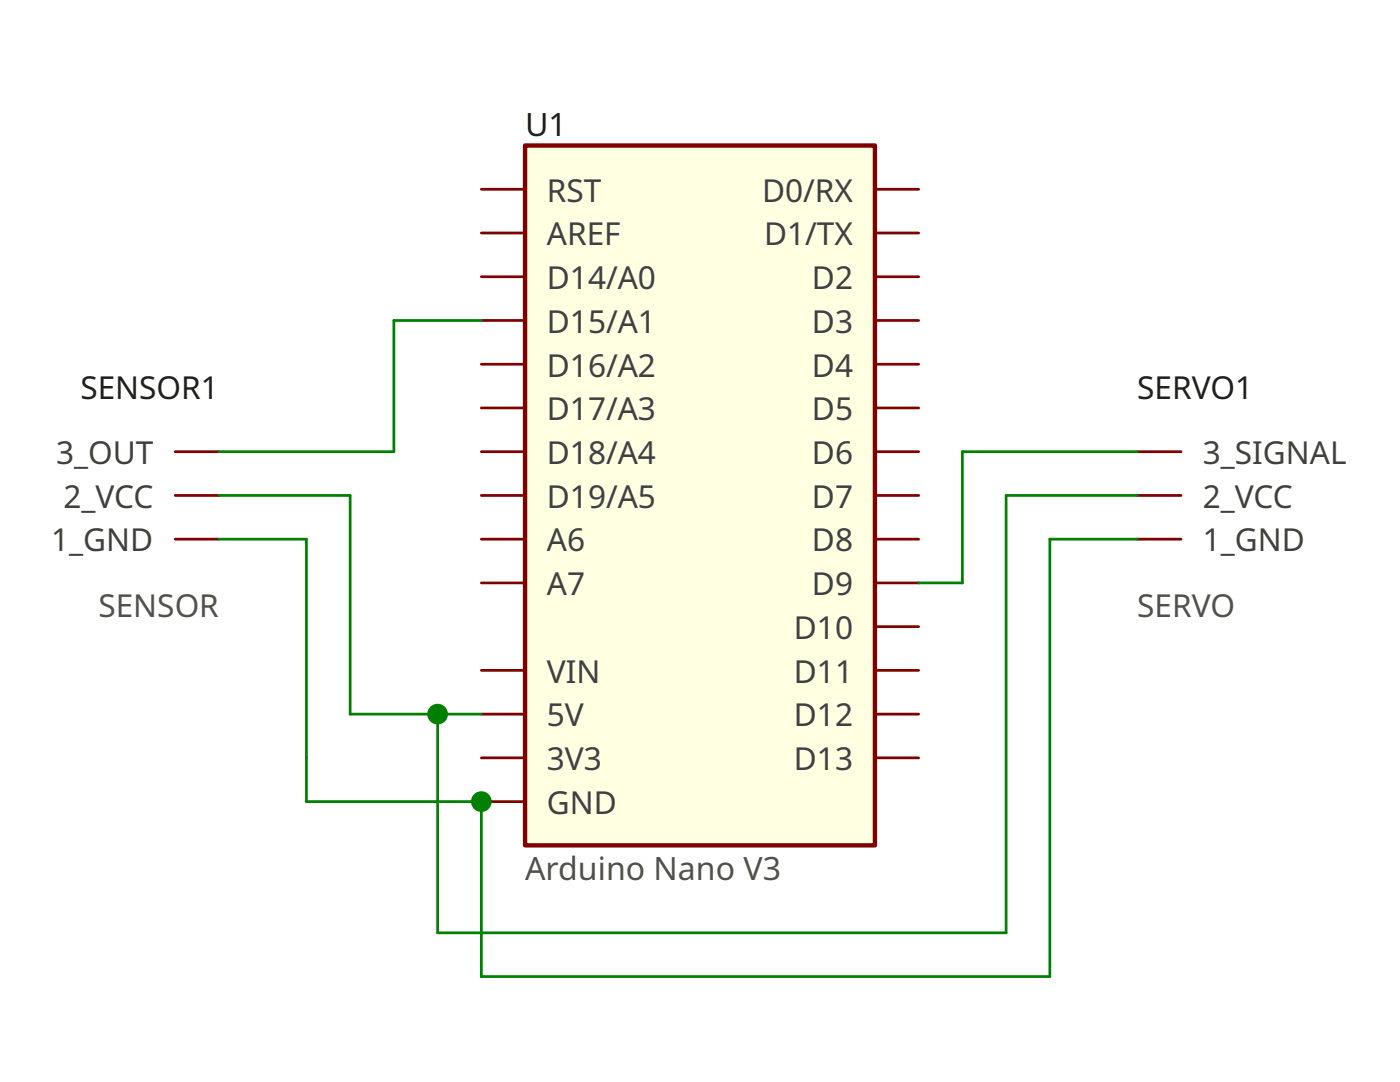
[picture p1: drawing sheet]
<svg xmlns="http://www.w3.org/2000/svg" width="279mm" height="216mm" viewBox="0 0 279 216" stroke-linecap="round" stroke-linejoin="round" font-family="sans-serif">
<path d="M35 98.9h8.7M35 90.1h8.7M35 107.6h8.7" fill="none" stroke="#800000" stroke-width=".55"/>
<path d="M104.8 29h69.8v139.7h-69.8z" fill-rule="evenodd" fill="#ffffe1" stroke="#800000" stroke-width=".87"/>
<g fill="none" stroke="#800000" stroke-width=".55">
<path d="M96.1 37.8h8.7M174.6 37.8h8.7M96.1 55.2h8.7M96.1 46.5h8.7M174.6 55.2h8.7M174.6 46.5h8.7M96.1 63.9h8.7M96.1 72.7h8.7M174.6 63.9h8.7M174.6 72.7h8.7M96.1 98.9h8.7M96.1 90.1h8.7"/>
<path d="M96.1 81.4h8.7M174.6 98.9h8.7M174.6 90.1h8.7M174.6 81.4h8.7M227 98.9h8.7M227 90.1h8.7M96.1 107.6h8.7M96.1 116.3h8.7M174.6 107.6h8.7M174.6 116.3h8.7M227 107.6h8.7M96.1 133.8h8.7"/>
<path d="M174.6 125h8.7M174.6 133.8h8.7M96.1 160h8.7M96.1 142.5h8.7M96.1 151.2h8.7M174.6 142.5h8.7M174.6 151.2h8.7"/>
</g>
<path d="M43.7 98.9h26.2v43.6h26.2M227 90.1h-34.9v26.2h-8.8M227 98.9h-26.2v87.2h-113.5v-43.6M61.2 107.6v52.4h34.9v34.9h113.4v-87.3h17.5" fill="none" stroke="#008000" stroke-width=".55"/>
<circle cx="96.1" cy="160" r=".27" fill="#008000"/>
<path d="M96.1 63.9h-17.5v26.2h-34.9M43.7 107.6h17.5" fill="none" stroke="#008000" stroke-width=".55"/>
<g fill="#008000">
<circle cx="87.3" cy="142.5" r="2.06"/>
<circle cx="96.1" cy="160" r="2.06"/>
</g>
<text font-size="6.4" fill="#202020" x="104.8" y="27.2">U1</text>
<text font-size="6.4" fill="#505050" x="104.8" y="175.5">Arduino Nano V3</text>
<g font-size="6.3" fill="#404040">
<text x="109.2" y="40.2">RST</text>
<text x="152.1" y="40.2">D0/RX</text>
<text x="109.2" y="48.9">AREF</text>
<text x="152.5" y="48.9">D1/TX</text>
<text x="109.2" y="57.7">D14/A0</text>
<text x="162.1" y="57.7">D2</text>
<text x="109.2" y="66.4">D15/A1</text>
<text x="162.1" y="66.4">D3</text>
<text x="109.2" y="75.1">D16/A2</text>
<text x="162.1" y="75.1">D4</text>
<text x="109.2" y="83.9">D17/A3</text>
<text x="162.1" y="83.9">D5</text>
<text x="11.2" y="92.6">3_OUT</text>
<text x="109.2" y="92.6">D18/A4</text>
<text x="162.1" y="92.6">D6</text>
<text x="240.1" y="92.6">3_SIGNAL</text>
<text x="12.7" y="101.3">2_VCC</text>
<text x="109.2" y="101.3">D19/A5</text>
<text x="162.1" y="101.3">D7</text>
<text x="240.1" y="101.3">2_VCC</text>
<text x="10.2" y="110">1_GND</text>
<text x="109.2" y="110">A6</text>
<text x="162.1" y="110">D8</text>
<text x="240.1" y="110">1_GND</text>
<text x="109.2" y="118.8">A7</text>
<text x="162.1" y="118.8">D9</text>
<text x="158.5" y="127.5">D10</text>
<text x="109.2" y="136.2">VIN</text>
<text x="158.5" y="136.2">D11</text>
<text x="109.2" y="144.9">5V</text>
<text x="158.5" y="144.9">D12</text>
<text x="109.2" y="153.7">3V3</text>
<text x="158.5" y="153.7">D13</text>
<text x="109.2" y="162.4">GND</text>
</g>
<g font-size="6.3" fill="#202020">
<text x="16" y="79.6">SENSOR1</text>
<text x="227" y="79.6">SERVO1</text>
</g>
<g font-size="6.3" fill="#505050">
<text x="19.6" y="123.1">SENSOR</text>
<text x="227" y="123.1">SERVO</text>
</g>
</svg>
